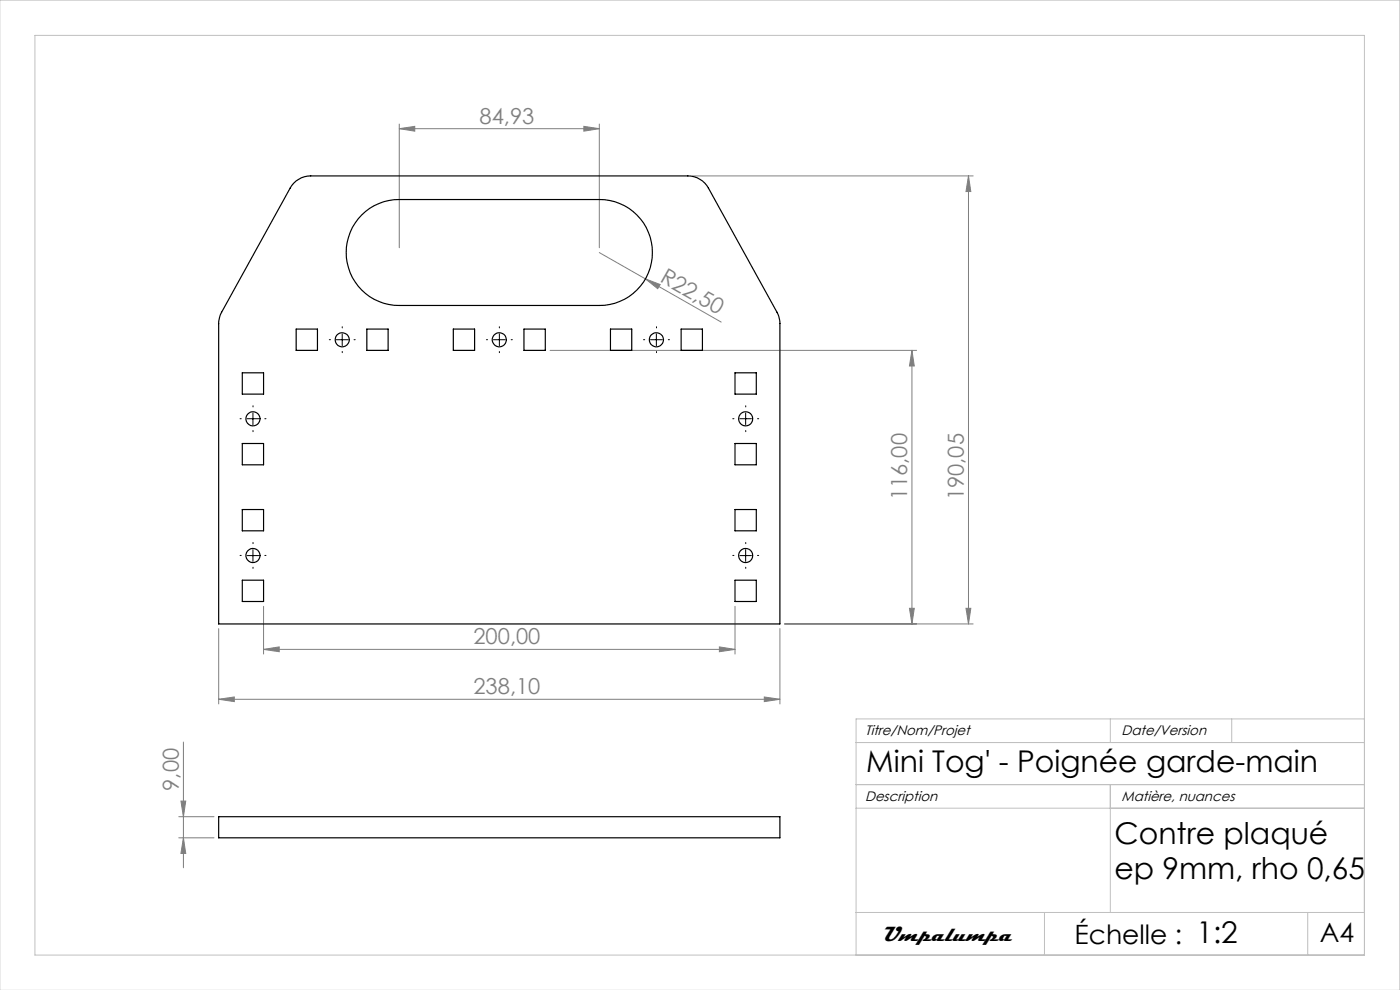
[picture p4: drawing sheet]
<svg xmlns="http://www.w3.org/2000/svg" width="297mm" height="210mm" viewBox="0 0 297 210" stroke-linecap="round" stroke-linejoin="round" font-family="sans-serif">
<g fill="none" stroke="#808080" stroke-width=".21">
<path d="M84.7 27.3l3.3-.5v1zM84.7 26.3v26.3M84.7 27.3h42.4M123.9 26.8l3.2 .5-3.2 .5zM127.1 26.3v26.3M146.9 37.3h59.5M205.5 37.3v95.1M205.5 37.3l.5 3.3h-1.1zM127.1 53.6l25.9 14.7M136.9 59.2l3.2 1.2-.6 .8zM116.7 74.3h77.8M193.5 74.3v58.1"/>
<path d="M193.5 74.3l.5 3.3h-1.1zM46.4 133.3v16M55.9 137.8l3.3-.6v1zM55.9 128.6v10.1M55.9 137.8h100M152.6 137.2l3.3 .6-3.3 .4zM155.9 128.6v10.1M165.5 133.3v16M166.4 132.4h40M192.9 129h1.1l-.5 3.4zM204.9 129h1.1l-.5 3.4zM38.9 157.4v26.7"/>
<path d="M46.4 148.3l3.3-.5v1zM46.4 148.3h119.1M162.1 147.8l3.4 .5-3.4 .5zM37.9 177.7h7.5M37.9 173.2h7.5M38.4 169.9h1l-.5 3.3zM38.9 177.7l.5 3.3h-1z"/>
</g>
<g fill="none" stroke="#000" stroke-width=".21" stroke-dasharray="15.2 1.3 1.3 1.3">
<path d="M70.1 72.1h-.2M72.6 69.6v-.3M72.6 74.6v.2M75.1 72.1h.3M103.4 72.1h-.2M105.9 69.6v-.3M105.9 74.6v.2M108.4 72.1h.3M136.8 72.1h-.3M139.3 69.6v-.3M139.3 74.6v.2M141.8 72.1h.2"/>
<path d="M51.2 88.8h-.3M53.7 86.3v-.2M53.7 91.3v.3M56.2 88.8h.2M155.7 88.8h-.2M158.2 86.3v-.2M158.2 91.3v.3M160.7 88.8h.3M51.2 117.8h-.3M53.7 115.3v-.2M56.2 117.8h.2M155.7 117.8h-.2"/>
<path d="M158.2 115.3v-.2M160.7 117.8h.3M53.7 120.3v.3M158.2 120.3v.3"/>
</g>
<g fill="none" stroke="#000" stroke-width=".21">
<path d="M71.3 72.1h2.5M72.6 70.8v2.5M104.7 72.1h2.5M105.9 70.8v2.5M138 72.1h2.5M139.2 70.8v2.5M52.4 88.8h2.5M53.7 87.6v2.5M157 88.8h2.4M158.2 87.6v2.5M52.4 117.9h2.5M53.7 116.6v2.5"/>
<path d="M157 117.9h2.4M158.2 116.6v2.5"/>
</g>
<path d="M7.4 7.5h282.1v195.1h-282.1zM181.6 157.5h107.9M235.5 152.5v5M261.3 152.5v5M289.5 152.5h-107.9v50.1M181.6 171.4h107.9M181.6 166.4h107.9M235.5 166.4v27.2M181.6 193.6h107.9M221.6 193.6v9M277.4 193.6v9M0 210.1v-210.1h297v210.1" fill="none" stroke="#c0c0c0" stroke-width=".21"/>
<g fill="#808080">
<path d="M136.9 59.2l3.2 1.2-.6 .8z"/>
<path d="M123.9 26.8l3.2 .5-3.2 .5zM84.7 27.3l3.3-.5v1z"/>
<path d="M162.1 147.8l3.4 .5-3.4 .5zM46.4 148.3l3.3-.5v1z"/>
<path d="M38.9 177.7l.5 3.3h-1zM38.4 169.9h1l-.5 3.3z"/>
<path d="M193.5 74.3l.5 3.3h-1.1zM192.9 129h1.1l-.5 3.4zM205.5 37.3l.5 3.3h-1.1zM204.9 129h1.1l-.5 3.4z"/>
<path d="M55.9 137.8l3.3-.6v1zM152.6 137.2l3.3 .6-3.3 .4z"/>
</g>
<g fill="none" stroke="#000" stroke-width=".25">
<path d="M62.3 38.8l.5-.4a4.9 4.9 0 0 1 3.1-1.1h80a5.1 5.1 0 0 1 4.4 2.6l14.5 26.3 .6 1.8 .1 64.4h-119.1v-64.4l.6-1.8 14.6-26.3zM76.7 45.6a11.3 11.3 0 0 1 8-3.3h42.4a11.2 11.2 0 0 1 11.3 11.3 11.2 11.2 0 0 1-11.3 11.2h-42.4a11.2 11.2 0 0 1-10.4-6.9 11.2 11.2 0 0 1 2.4-12.3zM51.4 79.1h4.5v4.5h-4.5zM62.8 69.8h4.5v4.5h-4.5zM77.8 69.8h4.5v4.5h-4.5zM96.2 69.8h4.5v4.5h-4.5zM111.2 69.8h4.5v4.5h-4.5zM129.5 69.8h4.5v4.5h-4.5zM144.5 69.8h4.5v4.5h-4.5zM155.9 79.1h4.5v4.5h-4.5zM51.4 94.1h4.5v4.5h-4.5zM155.9 94.1h4.5v4.5h-4.5z"/>
<path d="M51.4 108.1h4.5v4.5h-4.5zM155.9 108.1h4.5v4.5h-4.5zM51.4 123.1h4.5v4.5h-4.5zM155.9 123.1h4.5v4.5h-4.5zM46.4 173.2h119.1v4.5h-119.1z"/>
<circle cx="72.6" cy="72.1" r="1.5"/>
<circle cx="105.9" cy="72.1" r="1.5"/>
<circle cx="139.3" cy="72.1" r="1.5"/>
<circle cx="53.7" cy="88.8" r="1.5"/>
<circle cx="158.2" cy="88.8" r="1.5"/>
<circle cx="53.7" cy="117.8" r="1.5"/>
<circle cx="158.2" cy="117.8" r="1.5"/>
</g>
<g font-size="6.3">
<text x="183.8" y="163.8">Mini Tog' - Poignée garde-main</text>
<text x="236.4" y="179">Contre plaqué</text>
<text x="236.4" y="186.3">ep 9mm, rho 0,65</text>
</g>
<g font-size="5.6">
<text x="228" y="200.3">Échelle : 1:2</text>
<text x="280" y="199.9">A4</text>
</g>
<g font-size="4.7" fill="#808080">
<text x="101.7" y="26.3">84,93</text>
<text x="139.8" y="59.6" transform="rotate(30 139.8 59.6)">R22,50</text>
<text x="192.5" y="106.1" transform="rotate(-90 192.5 106.1)">116,00</text>
<text x="204.5" y="106.1" transform="rotate(-90 204.5 106.1)">190,05</text>
<text x="100.4" y="136.7">200,00</text>
<text x="100.4" y="147.3">238,10</text>
<text x="37.9" y="167.7" transform="rotate(-90 37.9 167.7)">9,00</text>
</g>
<text font-size="4.5" x="187.1" y="199.6">Umpalumpa</text>
<g font-size="2.9">
<text x="183.5" y="156">Titre/Nom/Projet</text>
<text x="237.9" y="156">Date/Version</text>
<text x="183.5" y="170">Description</text>
<text x="237.9" y="170">Matière, nuances</text>
</g>
</svg>
